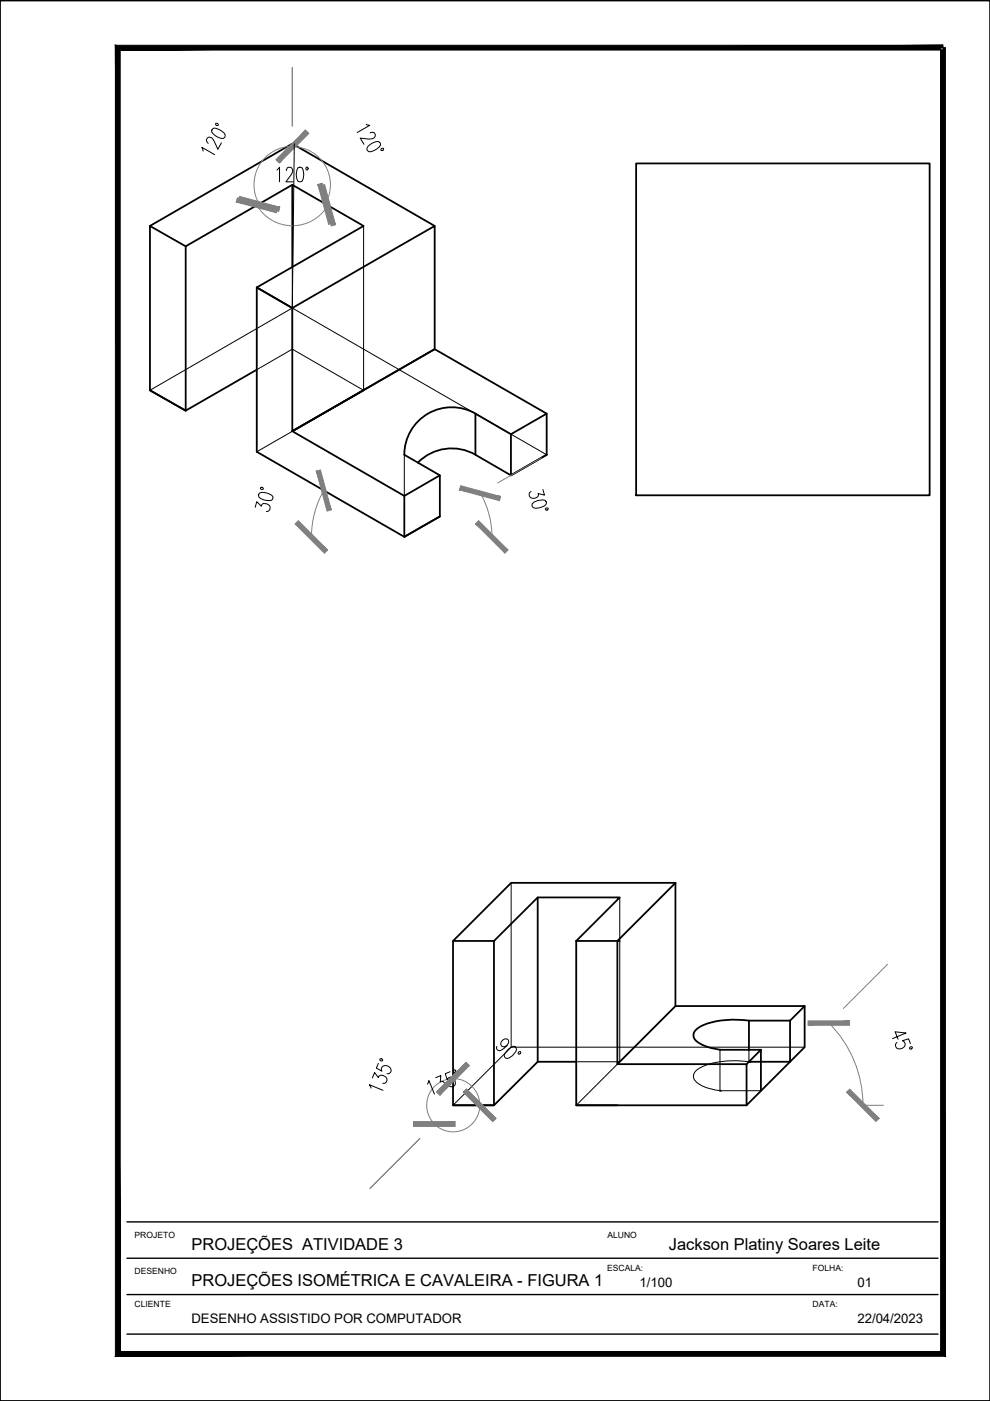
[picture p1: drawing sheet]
<svg xmlns="http://www.w3.org/2000/svg" width="210mm" height="297mm" viewBox="0 0 210 297" stroke-linecap="round" stroke-linejoin="round" font-family="sans-serif">
<!-- layer: A-PARED -->
<g fill="none" stroke="#000" stroke-width=".38">
<path d="M0 .1h209.9v296.9h-209.9zM62 39.2v17.4M134.9 34.7h62.2v70.3h-62.2zM31.8 47.9v34.8l7.6 4.4 15-8.7M31.8 47.9l30.2-17.4 30.2 17.4M31.8 47.9l7.6 4.3M54.4 60.9l7.6 4.4M31.8 82.7l7.6 4.4v-34.9l22.6-13 15.1 8.7-22.7 13v34.9l31.3 18 7.6-4.3v-8.7l-7.6-4.4a10.1 10.1 0 0 1 15.1-8.7M62 91.4l30.2-17.4v-26.1l-30.2 17.4v26.1l23.7 13.7 7.6-4.3M62 91.4l30.2-17.4 23.7 13.7-7.6 4.4M77.1 82.7l-15.1 8.7M100.8 87.7l7.5 4.4v8.7l7.6-4.4-7.6 4.4-7.5-4.4z"/>
<path d="M100.8 96.4a10.1 10.1 0 0 0-12.2 1.7M115.9 87.7v8.7M85.7 105.1v8.7l7.6-4.3M104.7 199.5v34.8h-8.6M104.7 199.5l9.3-9.2h17.4l-9.2 9.2M114 190.3v34.8l-9.3 9.2h-8.6v-34.8h8.6M122.2 199.5v34.8h8.7M122.2 199.5h9.2M143.2 187.2h-34.8l-12.3 12.3M143.2 187.2l-12.3 12.3v26.1h27.4M143.2 187.2v26.1M158.8 216.4h8.7"/>
<path d="M158.8 216.4a18 18 0 0 0-10.4 1.3 2.08 2.08 0 0 0-1.3 2.2 5 5 0 0 0 3.5 2.3l2.1 .4M158.8 216.4v6.2M167.5 216.4l3.1-3.1h-27.4l-12.3 12.3M167.5 216.4v8.7h-8.7M170.6 213.3v8.7l-12.3 12.3v-8.7M114 225.1h8.2M122.2 234.3h36.1M152.7 222.5l8.6 .1M158.8 222.5l-.1 .1M161.3 222.6v8.7M161.3 222.6l-3 3"/>
</g>
<!-- layer: A-COTAS -->
<g fill="none" stroke="#808080" stroke-width=".21">
<path d="M62 14.3v12.4M62 31a8.1 8.1 0 0 0-7.1 12.2M62 31.1a8.1 8.1 0 0 1 7 12.1M54.5 43.5a8.7 8.7 0 0 0 15 0M114.8 97.1l-9.3 5.3M68.7 103.9a19.7 19.7 0 0 0-2.7 9.9M101.8 104.5a18.6 18.6 0 0 1 2.5 9.3M175.7 216.9a24.7 24.7 0 0 1 7.3 17.4M188.2 204.4l-9.4 9.4M96.1 228.7a5.6 5.6 0 0 0-5.2 3.5 5.6 5.6 0 0 0 1.2 6.1M96.1 228.7a5.7 5.7 0 0 1 5.2 7.8 5.7 5.7 0 0 1-9.2 1.8M183.2 234.3h4.1"/>
<path d="M89 241.4l-10.6 10.6"/>
</g>
<!-- layer: 0 -->
<g fill="#808080" stroke="#808080" stroke-width=".21">
<path d="M101.5 110.4l-.7 .7 6.9 5.5zM100.8 111.1l6.9 5.5-.6 .7z"/>
<path d="M97.4 103.9l8.5 2.3 .2-.9zM97.7 103l8.4 2.3-8.7-1.4z"/>
<path d="M67.1 99.9l2.2 8.5 .9-.3zM67.1 99.9l.8-.3 2.3 8.5z"/>
<path d="M63.2 110.4l-.6 .7 6.9 5.5zM62.6 111.1l6.9 5.5-.7 .7z"/>
<path d="M58.5 33.8l.7 .7 5.6-6.9zM64.8 27.6l.6 .7-6.2 6.2z"/>
<path d="M50.8 41.6l-.2 1 8.7 1.3zM50.6 42.6l8.7 1.3-.2 .9z"/>
<path d="M67.4 39.1l3.2 8.3-2.3-8.6zM67.4 39.1l3.2 8.3-.9 .2z"/>
<path d="M64.8 27.7l-5.6 6.8 6.2-6.2zM58.5 33.9l6.3-6.2-5.6 6.8z"/>
<path d="M50.1 42.8l8.5 2.3 .2-.9zM50.3 41.9l8.5 2.3-8.7-1.4z"/>
<path d="M67.9 39.4l2.3 8.5 .9-.2zM67.9 39.4l.9-.3 2.3 8.6z"/>
<path d="M92.6 231.5l.7 .7 5.5-6.9zM98.8 225.3l.7 .7-6.2 6.2z"/>
<path d="M87.7 237.8v1l8.8-1zM87.7 238.8l8.8-1v1z"/>
<path d="M87.7 238.8h8.7v-.9zM87.7 237.9h8.7l-8.7 .9z"/>
<path d="M98.3 231.5l6.2 6.3 .6-.7zM98.3 231.5l.6-.6 6.2 6.2z"/>
<path d="M98.3 231.5l6.9 5.6-6.3-6.2zM98.3 231.5l6.9 5.6-.7 .7z"/>
<path d="M98.8 225.2l-5.5 6.9 6.2-6.2zM98.8 225.2l-5.5 6.9-.7-.6z"/>
<path d="M179.5 231.5l6.9 5.6-6.2-6.2zM179.5 231.5l6.9 5.6-.7 .7z"/>
<path d="M171.3 217.4h8.8v-1zM171.3 216.4h8.8l-8.8 1z"/>
</g>
<!-- layer: A-COTAS -->
<g fill="none" stroke="#000" stroke-width=".21">
<path d="M43.1 32l-.3-.8 2.7 1.6M45 27.4a1.56 1.56 0 0 1 1.9 .3l.6 .5 .3 .4-.2 .6a1.62 1.62 0 0 1-1.9-.4l-.8-.8zM46.9 30.3l-.7 1.4-.8-1.7a.87 .87 0 0 0-.7-.8 .87 .87 0 0 0-.9 .4v.3l.4 .5M58.7 36.1l.6-.6v3.1M60.7 36.2l.1-.4a.71 .71 0 0 1 1.1-.2 .71 .71 0 0 1 0 1l-1.3 2h1.5M63.2 35.6l.3-.1 .6 .1a3.1 3.1 0 0 1 0 2.8l-.4 .2-.5-.2a3.1 3.1 0 0 1 0-2.8zM77.6 26.4l.8 .2-2.7 1.5M78.1 31a3.3 3.3 0 0 1 2.1-1l.4 .4a1.58 1.58 0 0 1-1.2 1.5l-.7 .3h-.5l-.4-.4v-.4zM78.5 28.2l.5-.1a.71 .71 0 0 1 .5 .8 .71 .71 0 0 1-.8 .5l-2.3-.1 .8 1.3M54.1 107.6l.3-1.2 1 .9 .1-.3a1.04 1.04 0 0 1 1.2-.1 1.04 1.04 0 0 1 .5 1.2l-.2 .2-.5 .1M55.1 104.5a2.98 2.98 0 0 1 2.7 .7v.6a1.63 1.63 0 0 1-1.9 .2l-1-.6v-.6zM112.9 106.8a2.98 2.98 0 0 1 2.7-.7l.3 .5a1.57 1.57 0 0 1-1.6 1.1l-.7 .1-.5-.2-.3-.4z"/>
<path d="M115.1 103.8l.3 1.2-1.3-.4 .1 .3a1.03 1.03 0 0 1-1 .8 1.03 1.03 0 0 1-1-.8v-.4l.4-.3M78.7 230.7l-.4-.7 2.9 1.2M79 228.5l.4-1.1 .8 1.1 .1-.3a1.11 1.11 0 0 1 1.7 .9 .69 .69 0 0 1-.8 .6M80.2 225.5l-.4 1 1.2 .6a.82 .82 0 0 1 .1-1 .82 .82 0 0 1 1-.1 .88 .88 0 0 1 .8 .7 .88 .88 0 0 1-.6 1h-.3M90.6 229.9l.3-.8 1.2 2.9M92.4 228.5l1.1-.5-.2 1.4 .3-.1a1.05 1.05 0 0 1 .9 .9 1.05 1.05 0 0 1-.6 1.1h-.4l-.4-.4M95.4 227.2l-1 .5 .4 1.2a.79 .79 0 0 1 1.3-.4 1 1 0 0 1 .4 1.2 1 1 0 0 1-1 .7l-.3-.3M107.5 221.6a.8 .8 0 0 1-1.2 .1 1 1 0 0 1 .2-1.1 1 1 0 0 1 1.2-.1l.2 .3a2.78 2.78 0 0 1-2 2l-.5-.3-.2-.3 .2-.3M107.8 222.4l1.1-.6 .5 .3a1.5 1.5 0 0 1-.8 1.7l-1.1 .6-.5-.3a1.62 1.62 0 0 1 .8-1.7zM189.2 220.2l2.9-1.2-2.3-.2 .6 1.5M190.2 221a.76 .76 0 0 0-.3 .9 .76 .76 0 0 0 .7 .5 .98 .98 0 0 0 1.1-.5 .98 .98 0 0 0-.2-1.2h-.2l1.3-.5 .4 1.1"/>
<circle cx="46" cy="26.4" r=".28"/>
<circle cx="65" cy="35.7" r=".28"/>
<circle cx="81" cy="31.6" r=".28"/>
<circle cx="55.5" cy="103.6" r=".28"/>
<circle cx="115.9" cy="107.9" r=".28"/>
<circle cx="80.8" cy="224.8" r=".28"/>
<circle cx="96.4" cy="227.1" r=".28"/>
<circle cx="110.1" cy="223.2" r=".28"/>
<circle cx="193.1" cy="222.1" r=".28"/>
</g>
<!-- layer: A-PROJECAO -->
<path d="M62.4 30.5l-.4 34.8-30.2 17.4M62 56.6v17.4l-7.6 4.4M77.1 47.9v34.8l-22.7 13.1M62 74l15.1 8.7M62 65.3l53.9 31.1M85.7 96.4v8.7M108.4 187.2v34.8M131.4 190.3v34.8l-9.2 9.2M122.2 225.1h9.2M152.7 222.6v8.7h8.6M158.8 222.6v2.5a18 18 0 0 0-10.4 1.3 1.8 1.8 0 0 0-1.4 1.7 1.8 1.8 0 0 0 1.2 1.8 10.3 10.3 0 0 0 4.5 1.4M170.6 222h-62.2l-12.3 12.3" fill="none" stroke="#000" stroke-width=".21"/>
<!-- layer: A-PARED -->
<g fill="#000">
<circle cx="152.7" cy="231.3" r=".19"/>
<circle cx="158.8" cy="225.1" r=".19"/>
</g>
<path d="M25.5 10.6h174.4v-1zM24.5 9.6h175.4l-174.4 1zM24.5 9.6l1 276.9v-275.9zM24.5 9.6l1 276.9-1 1.1zM25.5 286.5l-1 1.1 174.9-1.1zM24.5 287.6l174.9-1.1 1 1.1zM199.4 10.1v276.4l1 1.1zM199.4 10.1h1v277.5z" fill="#000" stroke="#000" stroke-width=".21"/>
<!-- layer: AP-LEGEN -->
<path d="M26.9 259.1h172M26.9 274.5h172M26.9 266.8h172M26.9 282.9h172" fill="none" stroke="#000" stroke-width=".3"/>
<g font-size="3.5">
<text x="40.6" y="265">PROJEÇÕES ATIVIDADE 3</text>
<text x="141.8" y="265">Jackson Platiny Soares Leite</text>
<text x="40.6" y="272.7">PROJEÇÕES ISOMÉTRICA E CAVALEIRA - FIGURA 1</text>
</g>
<g font-size="2.8">
<text x="135.6" y="272.9">1/100</text>
<text x="181.8" y="272.9">01</text>
<text x="40.6" y="280.6">DESENHO ASSISTIDO POR COMPUTADOR</text>
<text x="181.8" y="280.6">22/04/2023</text>
</g>
<g font-size="1.8">
<text x="28.5" y="262.5">PROJETO</text>
<text x="128.8" y="262.5">ALUNO</text>
<text x="128.7" y="269.4">ESCALA:</text>
<text x="172.3" y="269.4">FOLHA:</text>
<text x="28.5" y="270.2">DESENHO</text>
<text x="28.5" y="277.1">CLIENTE</text>
<text x="172.3" y="277.1">DATA:</text>
</g>
</svg>
